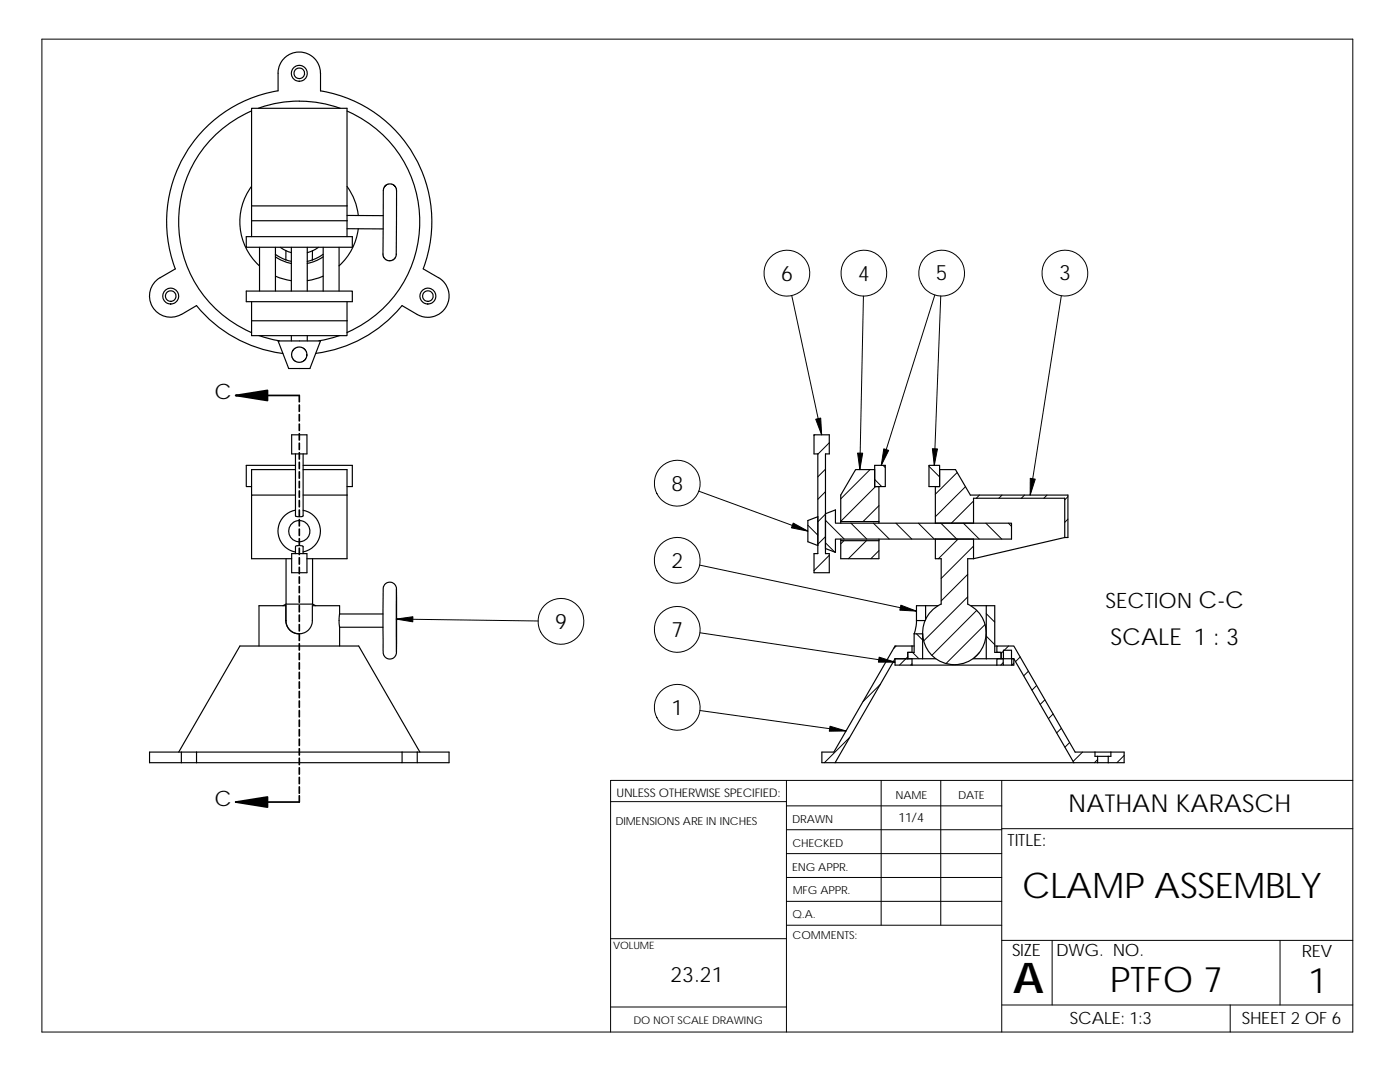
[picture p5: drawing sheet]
<svg xmlns="http://www.w3.org/2000/svg" width="279mm" height="216mm" viewBox="0 0 279 216" stroke-linecap="round" stroke-linejoin="round" font-family="sans-serif">
<g fill="none" stroke="#000" stroke-width=".2">
<path d="M8.4 7.8h261.6v198.1h-261.6zM158 59l6 27.8M172.3 59.1l-.7 34.6M186.6 58.9l-10.7 34M187.7 59.1l-1.2 33.8M211.8 59l-6.2 39.8M139.4 98l21.8 8M162.6 86.8l-.1 .1M164.7 93.6l-1.5 1.5M164.7 98.1l-1.5 1.5M165.5 88.3l-2.3 2.3M173.6 93.7l-5.8 5.8"/>
<path d="M174.6 95.7l1.4 1.4M174.7 97.1l-6.9 6.9M176.2 92.9l.5 .4M185.4 93l2.1 2.2M191 94.3l-4.3 4.3M192.7 97.1l-6 6M194.3 100l-4.4 4.4M195.5 98.8l-.7 .6M200 98.8l-.7 .6M204.5 98.8l-.7 .6M209 98.8l-.7 .6M213.1 99.1l-.6 .6"/>
<path d="M139.6 112.8l43.3 9.1M161.2 104.8l2 2M164.7 108.3l1.9 1.9M164.7 103.8l3.8 3.8M164.7 102.6l-1.5 1.5M164.7 107.1l-1.5 1.5M165.5 110.8l-3 3.1M168.4 107.9l-.6 .6M169.8 104.4l3.2 3.2M172.9 107.9l-3.6 3.6M174.3 104.4l3.2 3.2M175.4 100.9l-3.2 3.2"/>
<path d="M175.4 109.9l-1.6 1.6M178.8 104.4l3.2 3.2M183.3 104.4l3.2 3.2M186.7 107.6h.1M187.8 104.4l3.1 3.2M191.2 107.6l-3.9 3.9M192.3 104.4l3.1 3.2M193.1 119.1l-8.8 8.8M193.1 114.6l-5.3 5.3M194.3 109l-6.5 6.4M196.7 104.4l3.2 3.2M201.3 104.4l.6 .6"/>
<path d="M213.1 103.6l-.6 .6M79.1 123.5l28.3 .4M139.7 126.3l38.9 5.8M175.7 136.5l-3.5 3.5M178.8 128.9l-.4 .5M181.2 131.1l-1.7 1.6M182 132.5l-.2 .2M182.1 130.2l1.3 1.2M182.9 126.5l1.2 1.2M194.9 121.8l-8.9 9M195.5 130.2l-1.1 1.1M196.6 124.6l-7.8 7.8"/>
<path d="M196.8 131.4h.1M196.8 126.9l1.7 1.7M196.8 122.4l1.7 1.7M200.2 132.2l-.5 .5M200.3 129.9l-.5 .5M201.3 128.9l-.9 .9M202.3 132.3l-.3 .4M203.6 131.1l-.9 .9M205.2 133.9l-.9 1M206.9 136.8l-.9 .9M208.5 139.6l-.9 .9M121.9 160h35.1"/>
<path d="M139.7 141.8l29.1 4.1M157 155.7v50.2M169.6 147.2l-5.1 5M175.9 155.7v28.9M187.7 155.7v28.9M199.9 155.7v50.2M210.2 142.5l-1 .9M211.8 145.3l-.9 .9M213.5 148.2l-1 .9M216 150.1l-1.8 1.8M219.1 151.6l-.7 .6M224.3 150.7l-1.4 1.5"/>
<path d="M270 155.7h-148.1v50.2M157 175.1h42.9M157 179.9h42.9M157 170.3h42.9M157 165.6h42.9M157 160.8h42.9M199.9 165.4h70.1M121.9 187.3h35.1M157 184.6h42.9M199.9 187.6h70.1M210 187.6v12.9M255.5 187.6v12.9"/>
<path d="M121.9 200.9h35.1M199.9 200.5h70.1M245.5 200.5v5.4"/>
<circle cx="157" cy="54.5" r="4.6"/>
<circle cx="172.4" cy="54.5" r="4.6"/>
<circle cx="187.9" cy="54.5" r="4.6"/>
<circle cx="212.5" cy="54.5" r="4.6"/>
<circle cx="135.2" cy="96.4" r="4.6"/>
<circle cx="135.2" cy="111.8" r="4.6"/>
<circle cx="111.9" cy="124" r="4.6"/>
<circle cx="135.2" cy="125.6" r="4.6"/>
<circle cx="135.2" cy="141.1" r="4.6"/>
</g>
<g fill="none" stroke="#000" stroke-width=".23">
<path d="M55.5 18.1a26.5 26.5 0 0 0-20.5 35.6l-3 1.7a4.2 4.2 0 0 0-1.6 5.8 4.2 4.2 0 0 0 5.8 1.5M55.5 18.1v-3.5a4.2 4.2 0 0 1 1.7-3.4 4.2 4.2 0 0 1 5.6 .5l.2 .2a4.2 4.2 0 0 1 1 2.7v3.5a26.4 26.4 0 0 1 20.5 35.5l3 1.8M50.2 22.1a24.1 24.1 0 0 0-14.5 22.2 24.1 24.1 0 0 0 14.5 22.1M50.2 37.2a11.9 11.9 0 0 0 1.6 15.9M59.7 20.2a23.6 23.6 0 0 1 8.2 1.4M59.7 20.2a23.5 23.5 0 0 0-8.1 1.4M69.3 22.2a24.1 24.1 0 0 1 14.5 22.1 24.1 24.1 0 0 1-14.6 22.1M69.3 37.2a11.8 11.8 0 0 1 2.2 5.8M76.5 38l.1-.6 .3-.4 .6-.3h.5l.8 .4 .3 .9v12.7l-.4 .9-.4 .3-.5 .1-1-.3-.3-.5-.1-.5 .1-12.7M49.1 47.2h21.2v2.1h-21.2zM49.1 58.1h21.2v2.1h-21.2zM50.2 41.1v-19.5h19.1v25.6"/>
<path d="M50.2 41.1h19.1M50.2 44h19.1M50.2 41.1v6.1M51.8 49.3v8.8M54.9 50.8l2.1 1.1M55 49.3v8.8M55 55.1l1.5 .6 1.6 .3M55 51.2a8.4 8.4 0 0 0 3.1 1.4M55.9 49.3l1.2 .7M57 51.9l1.1 .3M57.1 50l1 .4M57.1 50l-.1 1.9"/>
<path d="M58.1 49.3v8.8M61.3 49.3v8.8M62.3 51.9l-1 .3M62.4 50.1l-1.1 .3M62.4 50.1l-.1 1.8M63.5 49.3l-1.1 .8M64.5 50.8l-2.2 1.1M64.5 49.3v8.8M64.5 55.1l-1.6 .6-1.6 .3M64.5 51.3a8.9 8.9 0 0 1-3.2 1.3M67.7 49.3v8.8M69.3 45.6l7.2 .1"/>
<path d="M69.3 43h7.2M71.5 45.7a11.9 11.9 0 0 1-3.9 7.3M87.5 55.4l1.2 1a4.4 4.4 0 0 1 .9 2.4 4.4 4.4 0 0 1-.5 2.3l-1 1.3a4.2 4.2 0 0 1-4.8 .4l-3.1-1.8a26.6 26.6 0 0 1-17.2 9.5M36.2 62.8l3-1.8a26.6 26.6 0 0 0 17.3 9.5M50.2 60.2v6.8h19.1v-3M50.2 64h19.1M51.7 67l4.1 1M55.5 68h8.5l-2.2 5.5h-4.1zM58.1 67v1M61.2 70.8v-.5l-.3-.5-.4-.3-.7-.3-1 .4-.4 .4-.2 .7 .3 1 .4 .4 .8 .2 1-.3 .3-.4 .3-.8M61.3 67v1M67.8 67l-4.2 1"/>
<path d="M69.3 60.2v3.8M58.2 86.8h3.1v3.8h-3.1zM59 98.8h-8.8v12.7h8M59 92.9h-9.9v4.2h1.1M59 93.7h-8.8v5.1M59 90.6v12.4M60.5 93.7h8.8v17.8h-8M60.5 98.8h8.8M60.5 92.9h9.8v4.2h-1M60.5 90.6v12.4a1.6 1.6 0 0 1-1.5-.1M162.5 86.8h3v3.8h-.8v19.9h.8v3.8h-3v-3.8h.7v-19.9h-.7zM174.6 93.7h-3.8l-3 5.1v5.6"/>
<path d="M174.6 92.9h2.1v4.2h-2.1zM175.4 97.1v7.3M185.4 92.9h2.1v4.2h-2.1zM187.5 93.7h3.2l3 5.1h19.4v8.5h-.6v-7.9h-18.2v5h-7.6v-7.3M57.1 111.5v9M58.2 110.5h3.1v3.8h-3.1zM58.9 101.8l-1.2 .4-1 .8-.7 .9-.4 1a4.4 4.4 0 0 0 .9 3.9l1.1 .8 1.4 .6M60.5 101.8a4.2 4.2 0 0 1 3.3 5.4l-.3 .6a4.3 4.3 0 0 1-2.3 2.1l-.7 .2M60.5 110.5v-1.5l-.8-.1h-.6l-.1 .2v1.4M62.4 111.5v9M76.8 116.6a1.34 1.34 0 0 1 1.6-.3 1.34 1.34 0 0 1 .7 1.4v9.4a11.9 11.9 0 0 1-.2 3.8 1.36 1.36 0 0 1-1.7 .5 1.36 1.36 0 0 1-.7-1.6v-11.6v-1.1zM79.1 117.6v12.5"/>
<path d="M163.2 103.1l-2 .8v4.2l2 .8M164.7 102.5l2-.8v2.7h35.2v3.2h-35.2v2.6l-2-.7M167.8 104.1h7.6M167.8 107.6v.3h7.6M175.4 107.6v3.9h-7.6v-3.6M186.7 107.6h7.6v3.9h-1.2v9a6.3 6.3 0 0 1 2.4 9.7 6.3 6.3 0 0 1-10 0 6.3 6.3 0 0 1 2.3-9.7v-9h-1.1zM212.5 107.3l-18.2 4.2M57 120.9h-5.3v8M57 120.9l.1 2.9M57 120.9v2.9M57 123.8h.1M57.1 123.8a2.62 2.62 0 0 0 2.6 2.7"/>
<path d="M57.1 120.5h5.3M57.1 120.5l-.6 .4M62.4 120.5l.6 .4M67.8 122.5l-.1 1.7 .1 1M67.8 122.5v-1.6h-5.5v2.9a2.65 2.65 0 0 1-2.6 2.7 2.65 2.65 0 0 1-2.7-2.7M67.8 125.2h8.6M67.8 125.2v3.7M67.8 122.5h8.6M178.6 131.4l-11.9 20.8h47.6M178.6 131.4v1.3h3.4M182 132.7h16.9M182 131.4v1.3"/>
<path d="M182 128.9v1.3M182.4 126.5v3.7h-1.2v1.2M182.4 126.5h1.7v4.9M182.4 128.9h-3.8l-12.2 21.2h-2.4v2.1h2.7M182.9 123.8l-.1 1.3-.4 1.4M182.9 123.8h1.7M184.1 131.4h2.7M184.1 131.4h-5.5M184.7 120.9v2.7M187.2 120.9h-4.3v2.9M193.8 120.9h3M194.2 131.4h2.6"/>
<path d="M196.8 120.9v10.5M196.8 120.9h1.7v9.3h1.3v1.2h-3M198.5 128.9h.4M198.9 132.7v-1.3h1.3v1.3h1.7M198.9 132.7h1.3M200.3 131.4h-.5v-1.2h-.9v-1.3h3.4l12.3 21.2h3.9M200.3 131.4h1.6M200.3 131.4v-1.6h1.6v1.6M201.9 131.4h.4l12 20.8M201.9 131.4h.4v1.3h-.4zM35.7 150.1l12.2-21.2h14.2h9.5l12.2 21.2M36.2 152.2h3"/>
<path d="M36.2 150.1h3M36.2 150.1h-6.4v2.1h6.4M36.2 150.1v2.1M39.2 150.1h41M39.2 150.1v2.1M80.2 150.1v2.1h-41M80.2 152.2h3.1M80.2 150.1h3.1M83.3 150.1h6.3v2.1h-6.3zM214.3 152.2h4.8M218.5 150.1h3.2M218.5 150.1v.8h.6"/>
<path d="M219.1 150.9h2.1M219.1 152.2h2.1M219.1 150.9v1.3M221.2 150.9v1.3M221.7 150.1h2.6v2.1h-3.1M221.7 150.1v.8h-.5"/>
<circle cx="59.7" cy="14.6" r="1.06"/>
<circle cx="59.7" cy="14.6" r="1.59"/>
<circle cx="34.1" cy="59.1" r="1.06"/>
<circle cx="34.1" cy="59.1" r="1.58"/>
<circle cx="85.4" cy="59.1" r="1.06"/>
<circle cx="85.4" cy="59.1" r="1.58"/>
<circle cx="59.7" cy="106" r="2.12"/>
</g>
<g fill="#000" stroke="#000" stroke-width=".2">
<path d="M162.8 83.7l1-.3 .2 3.4z" fill-rule="evenodd"/>
<path d="M171.2 90.4h1l-.6 3.3z" fill-rule="evenodd"/>
<path d="M176.4 89.6l1 .3-1.5 3z" fill-rule="evenodd"/>
<path d="M186.1 89.5l1 .1-.6 3.3z" fill-rule="evenodd"/>
<path d="M205.6 95.4l1 .2-1 3.2z" fill-rule="evenodd"/>
<path d="M158.3 104.4l2.9 1.6-3.3-.7z" fill-rule="evenodd"/>
<path d="M79.1 123.5l3.3-.4v1z" fill-rule="evenodd"/>
<path d="M175.5 131.1l3.1 1h-3.3z" fill-rule="evenodd"/>
<path d="M179.8 120.8l3.1 1.1-3.3-.1z" fill-rule="evenodd"/>
<path d="M165.7 144.9l3.1 1h-3.3z" fill-rule="evenodd"/>
</g>
<path d="M47 78.9l6.4-1v2zM47 160l6.4-1v2.1z" fill="#000" stroke="#000" stroke-width=".34"/>
<g fill="none" stroke="#000" stroke-width=".34">
<path d="M47 78.9h12.7v1.3M59.7 80.8v1.3M59.7 82.7v1.3M59.7 84.6v1.3M59.7 86.5v1.3M59.7 88.4v1.3M59.7 90.3v1.3M59.7 92.2v1.3M59.7 94.1v1.3M59.7 96.1v1.2M59.7 98v1.2M59.7 99.9v1.2"/>
<path d="M59.7 101.8v1.2M59.7 103.7v1.2M59.7 105.6v1.2M59.7 107.5v1.3M59.7 109.4v1.3M59.7 111.3v1.3M59.7 113.2v1.3M59.7 115.1v1.3M59.7 117v1.3M59.7 118.9v1.3M59.7 120.8v1.3M59.7 122.7v1.3"/>
<path d="M59.7 124.6v1.3M59.7 126.5v1.3M59.7 128.4v1.3M59.7 130.3v1.3M59.7 132.2v1.3M59.7 134.2v1.2M59.7 136.1v1.2M59.7 138v1.2M59.7 139.9v1.2M59.7 158.8v1.2h-12.7M59.7 141.8v1.2M59.7 143.7v1.2"/>
<path d="M59.7 145.6v1.3M59.7 147.5v1.3M59.7 149.4v1.3M59.7 151.3v1.3M59.7 153.2v1.3M59.7 155.1v1.3M59.7 157v1.3"/>
</g>
<text font-size="8.5" x="202.2" y="198.2">A</text>
<g font-size="7">
<text x="204" y="179.1">CLAMP ASSEMBLY</text>
<text x="221.5" y="197.9">PTFO 7</text>
<text x="261.1" y="198.2">1</text>
</g>
<text font-size="4.9" x="213.2" y="162.1">NATHAN KARASCH</text>
<text font-size="4.7" x="221.7" y="128.6">SCALE 1 : 3</text>
<g font-size="4.2">
<text x="155.9" y="56">6</text>
<text x="171.2" y="56">4</text>
<text x="186.8" y="56">5</text>
<text x="211.3" y="56">3</text>
<text x="42.8" y="79.6">C</text>
<text x="134" y="97.9">8</text>
<text x="134" y="113.3">2</text>
<text x="110.8" y="125.5">9</text>
<text x="220.6" y="121.2">SECTION C-C</text>
<text x="134" y="127.1">7</text>
<text x="134" y="142.6">1</text>
<text x="42.8" y="160.8">C</text>
<text x="133.8" y="195.9">23.21</text>
</g>
<g font-size="3.4">
<text x="201.1" y="168.8">TITLE:</text>
<text x="202" y="190.8">SIZE</text>
<text x="210.8" y="190.8">DWG. NO.</text>
<text x="259.8" y="190.9">REV</text>
<text x="213.5" y="204.4">SCALE: 1:3</text>
<text x="247.8" y="204.4">SHEET 2 OF 6</text>
</g>
<text font-size="2.5" x="179.3" y="164.1">11/4</text>
<text font-size="2.4" x="123" y="158.9">UNLESS OTHERWISE SPECIFIED:</text>
<g font-size="2.2">
<text x="178.7" y="159.4">NAME</text>
<text x="191.2" y="159.4">DATE</text>
<text x="122.8" y="164.5">DIMENSIONS ARE IN INCHES</text>
<text x="158.1" y="164.2">DRAWN</text>
<text x="158.1" y="173.7">ENG APPR.</text>
<text x="158.1" y="169.1">CHECKED</text>
<text x="158.2" y="178.5">MFG APPR.</text>
<text x="158.2" y="183.2">Q.A.</text>
<text x="158.2" y="187.4">COMMENTS:</text>
</g>
<text font-size="2.1" x="126.4" y="204.4">DO NOT SCALE DRAWING</text>
<text font-size="2" x="122.4" y="189.4">VOLUME</text>
</svg>
